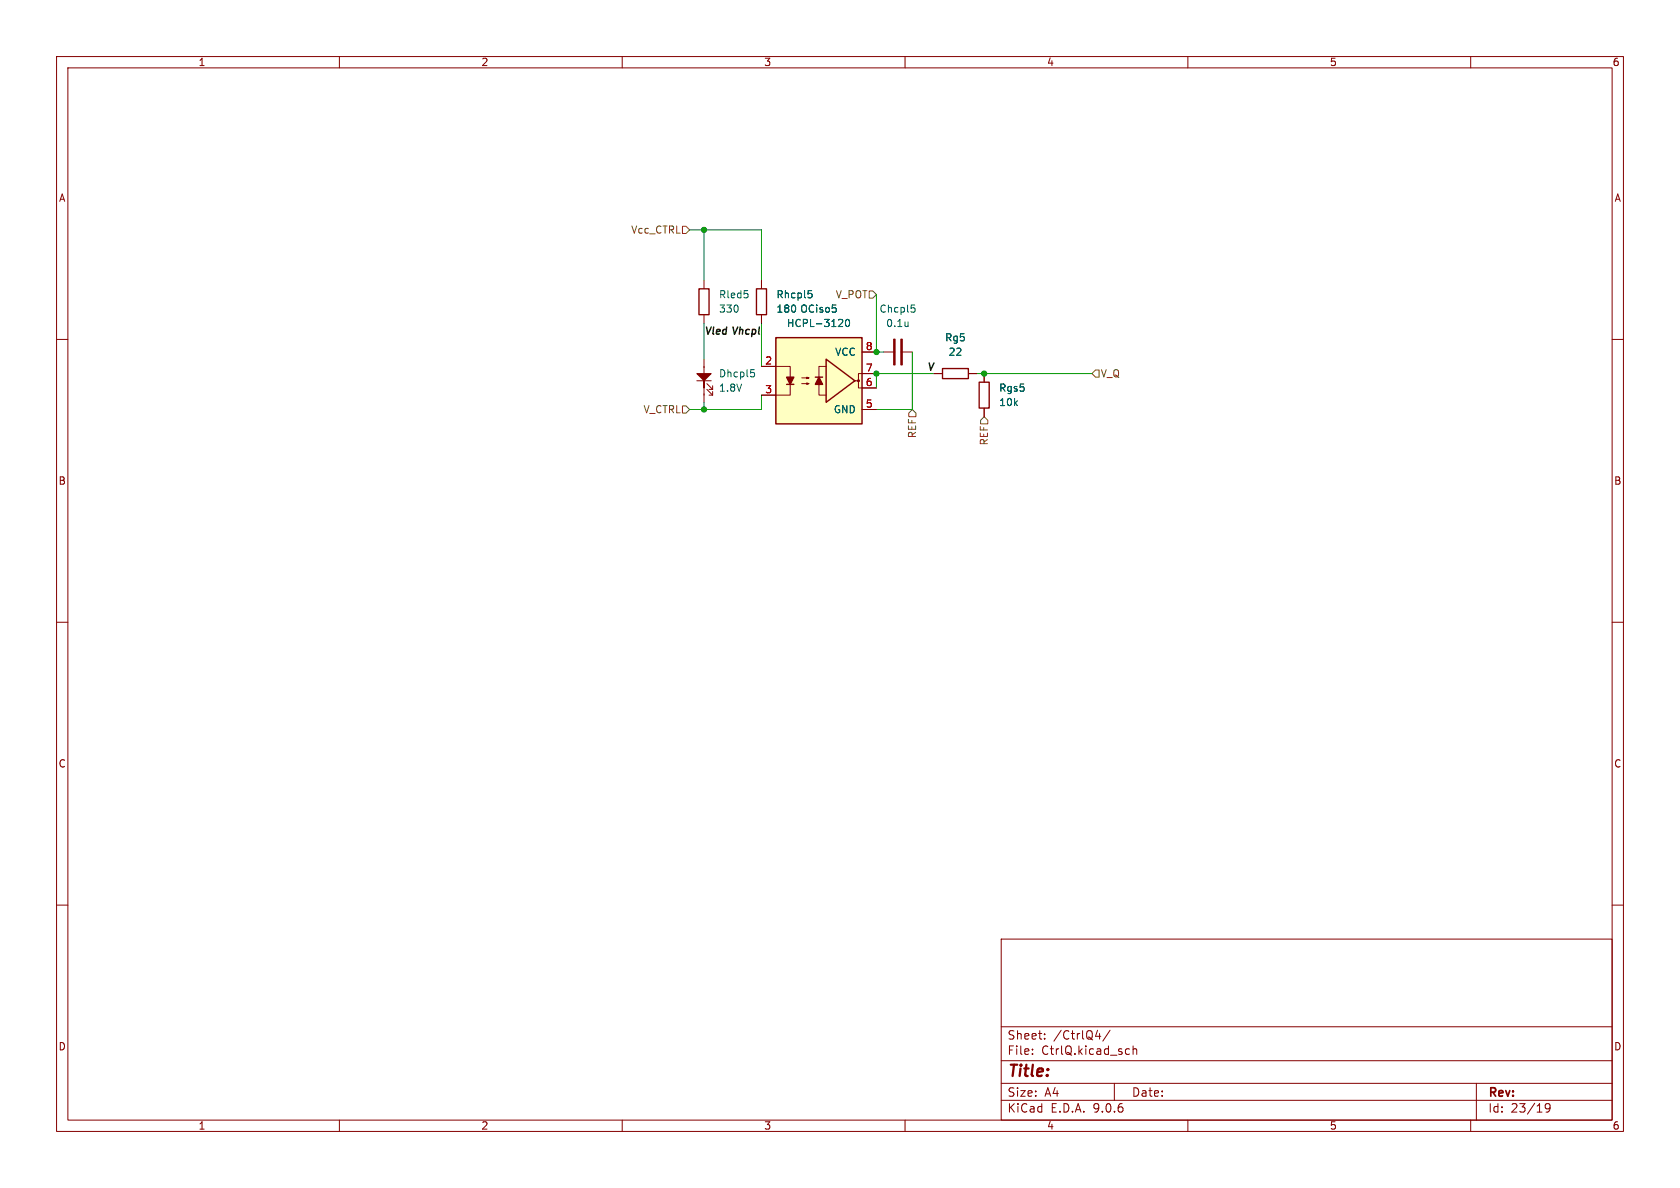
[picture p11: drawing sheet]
<svg xmlns="http://www.w3.org/2000/svg" width="297mm" height="210mm" viewBox="0 0 297 210" stroke-linecap="round" stroke-linejoin="round" font-family="sans-serif">
<g fill="none" stroke="#840000" stroke-width=".18">
<path d="M10 10h277v190h-277zM12 12h273v186h-273zM60 10v2M110 10v2M160 10v2M210 10v2M260 10v2M124.5 49.5v1.5M124.5 55.7v1.5M10 60h2M123.2 67.3h2.5M124.5 63.5v2.5"/>
<path d="M124.5 68.6v2.5M125 67.8l1 1M125 68.8l1 1.1M125.3 68.8h.7M125.3 69.9h.7M126 68.2v.6M126 69.2v.7M165.1 66h1.5M171.2 66h1.5M174 66v1.5M174 72.2v1.5M285 60h2"/>
<path d="M10 110h2M285 110h2M10 160h2M177 166h108v32h-108zM285 160h2M60 198v2M110 198v2M160 198v2M177 194.5h108M177 191.5h108M177 187.5h108M177 181.5h108"/>
<path d="M182.5 186.3v.1M182.5 185.5v.1M184.7 183.6v.1M184.7 182.8v.1M193.7 183.2h.9M194.4 182.7v1M196.2 182.1l-1.2 2M197 191.5v3M199.2 185.4l.5 .1M199.7 186.3l-.5 .1M200.3 185.5l.2-.1 .4 .1 .1 .9M200.3 184.9v1.5"/>
<path d="M210 198v2M260 198v2M261 191.5v6.5M274 195.7l-.3 .3h-.2l-.3-.3 .1-.5 .4-.1 .3 .1a.99 .99 0 0 1-.4 1.4h-.3"/>
</g>
<path d="M123.6 51.1h1.7v4.5h-1.7zM166.6 65.2h4.6v1.7h-4.6zM173.1 67.6h1.8v4.5h-1.8z" fill="none" stroke="#840000" stroke-width=".24"/>
<path d="M123.2 66h2.5l-1.2 1.3v1.3v-1.3z" fill="#840000" stroke="#840000" stroke-width=".18"/>
<path d="M131.6 51.4h.6M132.1 51.9l.2 .2-.2 .5M132.7 65.3h.6M132.9 65.8h.3l.2 .3-.1 .5h-.4" fill="none" stroke="#006464" stroke-width=".18"/>
<path d="M137.2 59.7h15.2v15.2h-15.2z" fill="#ffffc2"/>
<path d="M137.2 59.7h15.2v15.2h-15.2zM139.1 67.9h1.2M144.1 66.7h1.3M146 63.5l5.1 3.8-5.1 3.8z" fill="none" stroke="#840000" stroke-width=".25"/>
<g fill="none" stroke="#840000" stroke-width=".18">
<path d="M134.6 49.5v1.5M134.6 55.7v1.5M134.6 64.8h5.1v5.1h-5.1M141.7 66.8h1.3l-.4 .1v-.2l.4 .1M141.7 67.8h1.3l-.4 .1v-.2l.4 .1M146 64.8h-1.2v5.1h1.2M151.8 67.3v1.3h3.1M152.4 62.2h2.5M152.4 72.4h2.5M154.9 66h-3.1v1.3h-.7M156.2 62.2h2M159.3 62.2h2"/>
<path d="M165.1 66h1.5M171.2 66h1.5M174 66v1.5M174 72.2v1.5"/>
</g>
<g fill="#840000" stroke="#840000" stroke-width=".25">
<path d="M139.1 66.7h1.2l-.6 1.2z"/>
<path d="M144.8 66.7l.6 1.2h-1.3z"/>
</g>
<g fill="#840000" stroke="#840000" stroke-width=".18">
<path d="M158 59.9h.2v4.6h-.2z"/>
<path d="M159.3 59.9h.2v4.6h-.2z"/>
<circle cx="151.8" cy="67.3" r=".18"/>
</g>
<path d="M142.9 51.4h.6M143 51.9h.3l.3 .2-.2 .5h-.4M147.8 54.5v.6M148.7 56.5l.3 .2-.1 .3-.7 .7h.8M149.6 56.5h.2a.68 .68 0 0 1 .4 .6 .68 .68 0 0 1-.4 .6 .84 .84 0 0 1-.2-1.2zM160.5 56.9v.8M160.5 57.6v.1M161.1 53.9h.6M161.2 54.4h.3l.3 .2-.1 .5-.5 .1" fill="none" stroke="#006464" stroke-width=".18"/>
<path d="M133.7 51.1h1.8v4.5h-1.8z" fill="none" stroke="#840000" stroke-width=".24"/>
<path d="M120.6 40h.7l.6 .6-.6 .7h-.7zM153.7 51.4h.6l.6 .7-.6 .6h-.6zM120.6 71.8h.7l.6 .6-.6 .6h-.7zM160.7 73l.6-.6 .6 .6v.7h-1.2zM174 73.7l.6 .6v.6h-1.2v-.6zM193.7 65.4h.6v1.3h-.6l-.7-.7z" fill="none" stroke="#725600" stroke-width=".18"/>
<path d="M121.9 40.6h12.7v8.9M124.5 40.6v8.9M124.5 57.2v6.3M134.6 57.2v7.6M154.9 52.1v10.1h1.3M124.5 71.1v1.3M134.6 69.9v2.5h-12.7M161.3 62.2v10.2h-6.4M165.1 66h-10.2v2.6M172.7 66h20.3" fill="none" stroke="#009600" stroke-width=".18"/>
<g fill="#009600" stroke="#009600" stroke-width=".18">
<circle cx="154.9" cy="66" r=".46"/>
<circle cx="154.9" cy="62.2" r=".46"/>
<circle cx="124.5" cy="40.6" r=".46"/>
<circle cx="174" cy="66" r=".46"/>
<circle cx="124.5" cy="72.4" r=".46"/>
</g>
<text font-size="2.8" fill="#840000" x="178" y="190.9">Title:</text>
<g font-size="2.1" fill="#840000">
<text x="178" y="184">Sheet:</text>
<text x="186.2" y="184">/CtrlQ4/</text>
<text x="178" y="186.7">File:</text>
<text x="184.1" y="186.7">CtrlQ.kicad_sch</text>
<text x="178" y="196.9">KiCad</text>
<text x="178" y="194.1">Size:</text>
<text x="184.7" y="194.1">A4</text>
<text x="185.7" y="196.9">E.D.A.</text>
<text x="193.3" y="196.9">9.0.6</text>
<text x="200" y="194.1">Date:</text>
<text x="263" y="194.3">Rev:</text>
<text x="263" y="196.9">Id:</text>
<text x="267.1" y="196.9">23/19</text>
</g>
<g font-size="1.8" fill="#840000">
<text x="35" y="11.9">1</text>
<text x="85" y="11.9">2</text>
<text x="135" y="11.9">3</text>
<text x="185" y="11.9">4</text>
<text x="235" y="11.9">5</text>
<text x="285" y="11.9">6</text>
<text x="10.3" y="35.9">A</text>
<text x="285.3" y="35.9">A</text>
<text x="10.3" y="85.9">B</text>
<text x="285.3" y="85.9">B</text>
<text x="10.3" y="135.9">C</text>
<text x="285.3" y="135.9">C</text>
<text x="10.3" y="185.9">D</text>
<text x="285.3" y="185.9">D</text>
<text x="35" y="199.9">1</text>
<text x="85" y="199.9">2</text>
<text x="135" y="199.9">3</text>
<text x="185" y="199.9">4</text>
<text x="235" y="199.9">5</text>
<text x="285" y="199.9">6</text>
</g>
<g font-size="1.8" fill="#725600">
<text x="111.5" y="41.5">Vcc_CTRL</text>
<text x="147.7" y="52.9">V_POT</text>
<text x="194.5" y="66.9">V_Q</text>
<text x="113.7" y="73.3">V_CTRL</text>
<text x="162.2" y="77.6" transform="rotate(-90 162.2 77.6)">REF</text>
<text x="174.9" y="78.8" transform="rotate(-90 174.9 78.8)">REF</text>
</g>
<g font-size="1.8" fill="#006464">
<text x="127" y="52.9">Rled5</text>
<text x="137.2" y="52.9">Rhcpl5</text>
<text x="127" y="55.5">330</text>
<text x="137.2" y="55.5">180</text>
<text x="139" y="58">HCPL-3120</text>
<text x="141.4" y="55.5">OCiso5</text>
<text x="155.4" y="55.5">Chcpl5</text>
<text x="156.6" y="58">0.1u</text>
<text x="147.6" y="63.1">VCC</text>
<text x="167" y="60.6">Rg5</text>
<text x="167.6" y="63.1">22</text>
<text x="127" y="66.9">Dhcpl5</text>
<text x="127" y="69.4">1.8V</text>
<text x="176.5" y="72">10k</text>
<text x="176.5" y="69.4">Rgs5</text>
<text x="147.3" y="73.3">GND</text>
</g>
<g font-size="1.8" fill="#0f0f0f">
<text x="124.5" y="59.2">Vled Vhcpl</text>
<text x="163.8" y="65.6">V</text>
</g>
<g font-size="1.8" fill="#a90000">
<text x="135.2" y="64.5">2</text>
<text x="153" y="62">8</text>
<text x="153" y="65.8">7</text>
<text x="135.2" y="69.6">3</text>
<text x="153" y="68.3">6</text>
<text x="153" y="72.1">5</text>
</g>
</svg>
